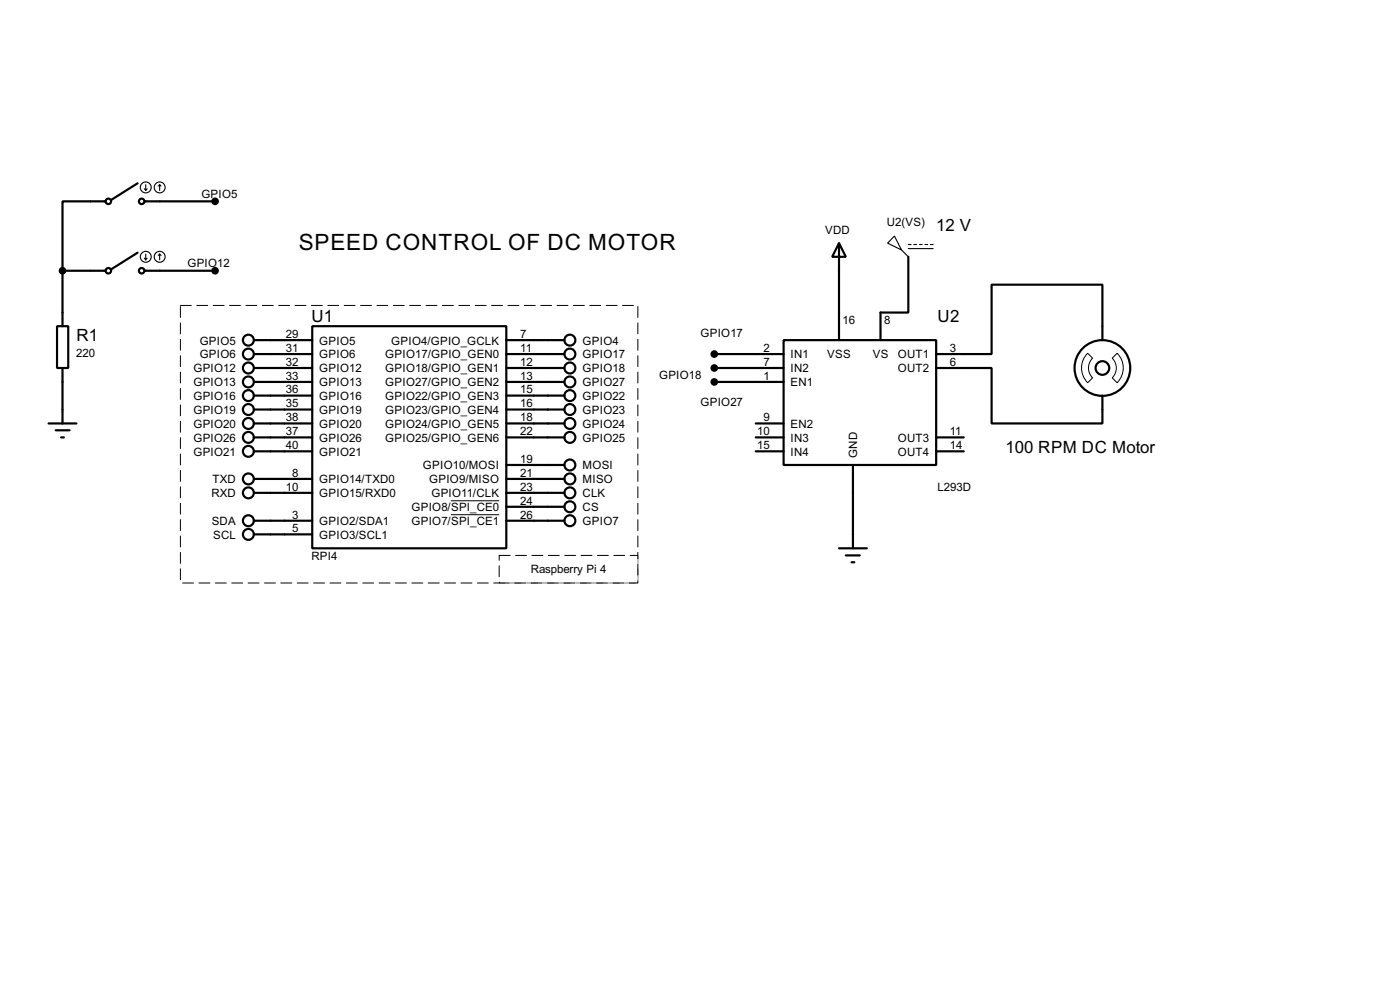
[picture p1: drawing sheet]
<svg xmlns="http://www.w3.org/2000/svg" width="256mm" height="180mm" viewBox="0 0 256 180" stroke-linecap="round" stroke-linejoin="round" font-family="sans-serif">
<g fill="none" stroke="#000" stroke-width=".4">
<path d="M19.4 36.9h-7.9v12.7M25.2 33.6l-4.8 3M26.5 36.9h12.9M10.5 59.7h2v7.7h-2zM11.5 49.6v10.1M11.5 49.6h7.9M25.2 46.3l-4.8 3M26.5 49.6h12.9M57.2 59.7h35.6v40.7h-35.6zM153.7 44.5l1.3 2.5h-2.5zM153.7 44.5v17.8M166.4 47v10.2h-5.1v5.1"/>
<path d="M8.9 77.5h5.1M10.2 78.8h2.6M11.5 67.4v10.1M46.5 62.3h10.7M46.5 64.8h10.7M46.5 69.9h10.7M46.5 75h10.7M46.5 67.4h10.7M46.5 72.4h10.7M46.5 77.5h10.7M92.8 62.3h10.6M92.8 64.8h10.6"/>
<path d="M92.8 69.9h10.6M92.8 75h10.6M92.8 67.4h10.6M92.8 72.4h10.6M92.8 77.5h10.6M130.9 64.8h12.7M130.9 69.9h12.7M130.9 67.4h12.7M138.5 77.5h5.1M143.6 62.3h27.9v22.8h-27.9zM171.5 67.4h10.2v10.1h20.3v-5.1M202 62.3v-10.2h-20.3v12.7h-10.2"/>
<path d="M11.2 80.1h.5M46.5 95.3h10.7M46.5 97.8h10.7M46.5 80.1h10.7M46.5 90.2h10.7M46.5 82.6h10.7M46.5 87.7h10.7M92.8 95.3h10.6M92.8 80.1h10.6M92.8 90.2h10.6M92.8 87.7h10.6M92.8 85.1h10.6"/>
<path d="M92.8 92.8h10.6M138.5 80.1h5.1M138.5 82.6h5.1M156.3 85.1v15.3M171.5 80.1h5.1M171.5 82.6h5.1M153.7 100.4h5.1M155 101.7h2.5M156 102.9h.5"/>
<circle cx="19.8" cy="36.9" r=".5"/>
<circle cx="25.9" cy="36.9" r=".5"/>
<circle cx="19.8" cy="49.6" r=".5"/>
<circle cx="25.9" cy="49.6" r=".5"/>
<circle cx="45.5" cy="69.9" r="1"/>
<circle cx="45.5" cy="67.4" r="1"/>
<circle cx="45.5" cy="62.3" r="1"/>
<circle cx="45.5" cy="64.8" r="1"/>
<circle cx="45.5" cy="77.5" r="1"/>
<circle cx="45.5" cy="72.4" r="1"/>
<circle cx="45.5" cy="75" r="1"/>
<circle cx="104.4" cy="75" r="1"/>
<circle cx="104.4" cy="67.4" r="1"/>
<circle cx="104.4" cy="62.3" r="1"/>
<circle cx="104.4" cy="72.4" r="1"/>
<circle cx="104.4" cy="64.8" r="1"/>
<circle cx="104.4" cy="69.9" r="1"/>
<circle cx="104.4" cy="77.5" r="1"/>
<circle cx="201.9" cy="67.4" r="5.1"/>
<circle cx="201.9" cy="67.4" r="1.25"/>
<circle cx="45.5" cy="90.2" r="1"/>
<circle cx="45.5" cy="95.3" r="1"/>
<circle cx="45.5" cy="82.6" r="1"/>
<circle cx="45.5" cy="97.8" r="1"/>
<circle cx="45.5" cy="80.1" r="1"/>
<circle cx="45.5" cy="87.7" r="1"/>
<circle cx="104.4" cy="87.7" r="1"/>
<circle cx="104.4" cy="85.1" r="1"/>
<circle cx="104.4" cy="92.8" r="1"/>
<circle cx="104.4" cy="80.1" r="1"/>
<circle cx="104.4" cy="90.2" r="1"/>
<circle cx="104.4" cy="95.3" r="1"/>
</g>
<path d="M33.1 55.9h83.8v50.8h-83.8zM91.5 101.7h25.4v5h-25.4z" fill="none" stroke="#fff" stroke-width=".18"/>
<path d="M33.1 55.9h83.8v50.8h-83.8zM91.5 101.7h25.4v5h-25.4z" fill="none" stroke="#000" stroke-width=".18" stroke-dasharray="2 1"/>
<path d="M199.3 64.7l.9 .9a2.54 2.54 0 0 0 0 3.6l-.9 .9a3.8 3.8 0 0 1 0-5.4zM203.8 65.6l.9-.9a3.8 3.8 0 0 1 0 5.4l-.9-.9a2.54 2.54 0 0 0 0-3.6zM82.6 91.7h8.9M82.6 94.2h8.9" fill="none" stroke="#000" stroke-width=".18"/>
<g fill="#000" stroke="#000" stroke-width=".4">
<circle cx="39.4" cy="36.9" r=".5"/>
<circle cx="11.4" cy="49.6" r=".5"/>
<circle cx="39.4" cy="49.6" r=".5"/>
<circle cx="130.8" cy="69.9" r=".5"/>
<circle cx="130.8" cy="67.4" r=".5"/>
<circle cx="130.8" cy="64.8" r=".5"/>
</g>
<g fill="none" stroke="#000" stroke-width=".2">
<path d="M26.5 34.6l.2 .3M26.7 33.8v1.1M27 34.6l-.3 .3M29.3 33.8l-.3 .3M29.3 33.8l.2 .3M29.3 33.8v1.1M26.5 47.3l.2 .3M26.7 46.5v1.1M27 47.3l-.3 .3M29.3 46.5v1.1M29.3 46.5l-.3 .3M29.3 46.5l.2 .3"/>
<path d="M163.9 43.2l1.3 2.6-2.6-1.3zM165.2 45.8l1.2 1.2M166.4 44.8h.5M166.4 45.5h4.6M167.4 44.8h.5M168.5 44.8h.5M169.5 44.8h.5M170.5 44.8h.5"/>
<circle cx="26.7" cy="34.3" r="1"/>
<circle cx="29.2" cy="34.3" r="1"/>
<circle cx="26.7" cy="47" r="1"/>
<circle cx="29.2" cy="47" r="1"/>
</g>
<text font-size="4.6" x="54.7" y="45.8">SPEED CONTROL OF DC MOTOR</text>
<g font-size="3.5">
<text x="171.5" y="42.3">12 V</text>
<text x="57.1" y="58.9">U1</text>
<text x="171.8" y="58.9">U2</text>
<text x="14" y="62.4">R1</text>
<text x="184.2" y="82.9">100 RPM DC Motor</text>
</g>
<g font-size="2.4">
<text x="36.9" y="36.3">GPIO5</text>
<text x="162.5" y="41.5">U2(VS)</text>
<text x="151.2" y="42.7">VDD</text>
<text x="34.3" y="49">GPIO12</text>
<text x="154.4" y="59.3">16</text>
<text x="162" y="59.3">8</text>
<text x="14" y="65.4">220</text>
<text x="36.6" y="63.1">GPIO5</text>
<text x="36.6" y="65.6">GPIO6</text>
<text x="52.4" y="61.9">29</text>
<text x="52.4" y="64.4">31</text>
<text x="58.5" y="63.1">GPIO5</text>
<text x="58.5" y="65.6">GPIO6</text>
<text x="70.6" y="65.6">GPIO17/GPIO_GEN0</text>
<text x="71.7" y="63.1">GPIO4/GPIO_GCLK</text>
<text x="95.3" y="61.9">7</text>
<text x="95.3" y="64.4">11</text>
<text x="106.7" y="63.1">GPIO4</text>
<text x="106.7" y="65.6">GPIO17</text>
<text x="128.3" y="61.7">GPIO17</text>
<text x="139.9" y="64.4">2</text>
<text x="144.8" y="65.6">IN1</text>
<text x="151.5" y="65.6">VSS</text>
<text x="159.9" y="65.6">VS</text>
<text x="164.5" y="65.6">OUT1</text>
<text x="174" y="64.4">3</text>
<text x="35.4" y="70.7">GPIO13</text>
<text x="35.4" y="68.1">GPIO12</text>
<text x="52.4" y="69.5">33</text>
<text x="52.4" y="67">32</text>
<text x="52.4" y="72">36</text>
<text x="58.5" y="70.7">GPIO13</text>
<text x="58.5" y="68.1">GPIO12</text>
<text x="70.6" y="70.7">GPIO27/GPIO_GEN2</text>
<text x="70.6" y="68.1">GPIO18/GPIO_GEN1</text>
<text x="95.3" y="69.5">13</text>
<text x="95.3" y="72">15</text>
<text x="95.3" y="67">12</text>
<text x="106.7" y="70.7">GPIO27</text>
<text x="106.7" y="68.1">GPIO18</text>
<text x="120.7" y="69.3">GPIO18</text>
<text x="139.9" y="67">7</text>
<text x="139.9" y="69.5">1</text>
<text x="144.8" y="68.1">IN2</text>
<text x="144.8" y="70.7">EN1</text>
<text x="164.5" y="68.1">OUT2</text>
<text x="174" y="67">6</text>
<text x="35.4" y="75.8">GPIO19</text>
<text x="35.4" y="73.2">GPIO16</text>
<text x="52.4" y="74.6">35</text>
<text x="52.4" y="77.1">38</text>
<text x="58.5" y="75.8">GPIO19</text>
<text x="58.5" y="73.2">GPIO16</text>
<text x="70.6" y="73.2">GPIO22/GPIO_GEN3</text>
<text x="70.6" y="75.8">GPIO23/GPIO_GEN4</text>
<text x="95.3" y="74.6">16</text>
<text x="95.3" y="77.1">18</text>
<text x="106.7" y="73.2">GPIO22</text>
<text x="106.7" y="75.8">GPIO23</text>
<text x="128.3" y="74.4">GPIO27</text>
<text x="139.9" y="77.1">9</text>
<text x="35.4" y="80.8">GPIO26</text>
<text x="35.4" y="78.3">GPIO20</text>
<text x="35.4" y="83.4">GPIO21</text>
<text x="52.4" y="79.7">37</text>
<text x="52.4" y="82.2">40</text>
<text x="58.5" y="80.8">GPIO26</text>
<text x="58.5" y="78.3">GPIO20</text>
<text x="58.5" y="83.4">GPIO21</text>
<text x="70.6" y="78.3">GPIO24/GPIO_GEN5</text>
<text x="70.6" y="80.8">GPIO25/GPIO_GEN6</text>
<text x="95.3" y="79.7">22</text>
<text x="106.7" y="78.3">GPIO24</text>
<text x="106.7" y="80.8">GPIO25</text>
<text x="138.7" y="79.7">10</text>
<text x="138.7" y="82.2">15</text>
<text x="144.8" y="80.8">IN3</text>
<text x="144.8" y="83.4">IN4</text>
<text x="144.8" y="78.3">EN2</text>
<text x="157.1" y="83.8" transform="rotate(-90 157.1 83.8)">GND</text>
<text x="164.5" y="80.8">OUT3</text>
<text x="164.5" y="83.4">OUT4</text>
<text x="174" y="79.7">11</text>
<text x="174" y="82.2">14</text>
<text x="38.9" y="88.5">TXD</text>
<text x="52.4" y="89.8">10</text>
<text x="53.5" y="87.3">8</text>
<text x="58.5" y="88.5">GPIO14/TXD0</text>
<text x="77.5" y="85.9">GPIO10/MOSI</text>
<text x="78.6" y="88.5">GPIO9/MISO</text>
<text x="95.3" y="84.7">19</text>
<text x="95.3" y="87.3">21</text>
<text x="95.3" y="89.8">23</text>
<text x="106.7" y="85.9">MOSI</text>
<text x="106.7" y="88.5">MISO</text>
<text x="171.7" y="89.9">L293D</text>
<text x="38.7" y="91">RXD</text>
<text x="53.5" y="94.9">3</text>
<text x="58.5" y="91">GPIO15/RXD0</text>
<text x="75.4" y="93.6">GPIO8/SPI_CE0</text>
<text x="79" y="91">GPIO11/CLK</text>
<text x="95.3" y="92.4">24</text>
<text x="95.3" y="94.9">26</text>
<text x="106.7" y="91">CLK</text>
<text x="106.7" y="93.6">CS</text>
<text x="38.8" y="96.1">SDA</text>
<text x="39" y="98.6">SCL</text>
<text x="53.5" y="97.4">5</text>
<text x="58.5" y="96.1">GPIO2/SDA1</text>
<text x="58.5" y="98.6">GPIO3/SCL1</text>
<text x="75.4" y="96.1">GPIO7/SPI_CE1</text>
<text x="106.7" y="96.1">GPIO7</text>
<text x="57" y="102.6">RPI4</text>
<text x="97.2" y="104.9">Raspberry Pi 4</text>
</g>
</svg>
